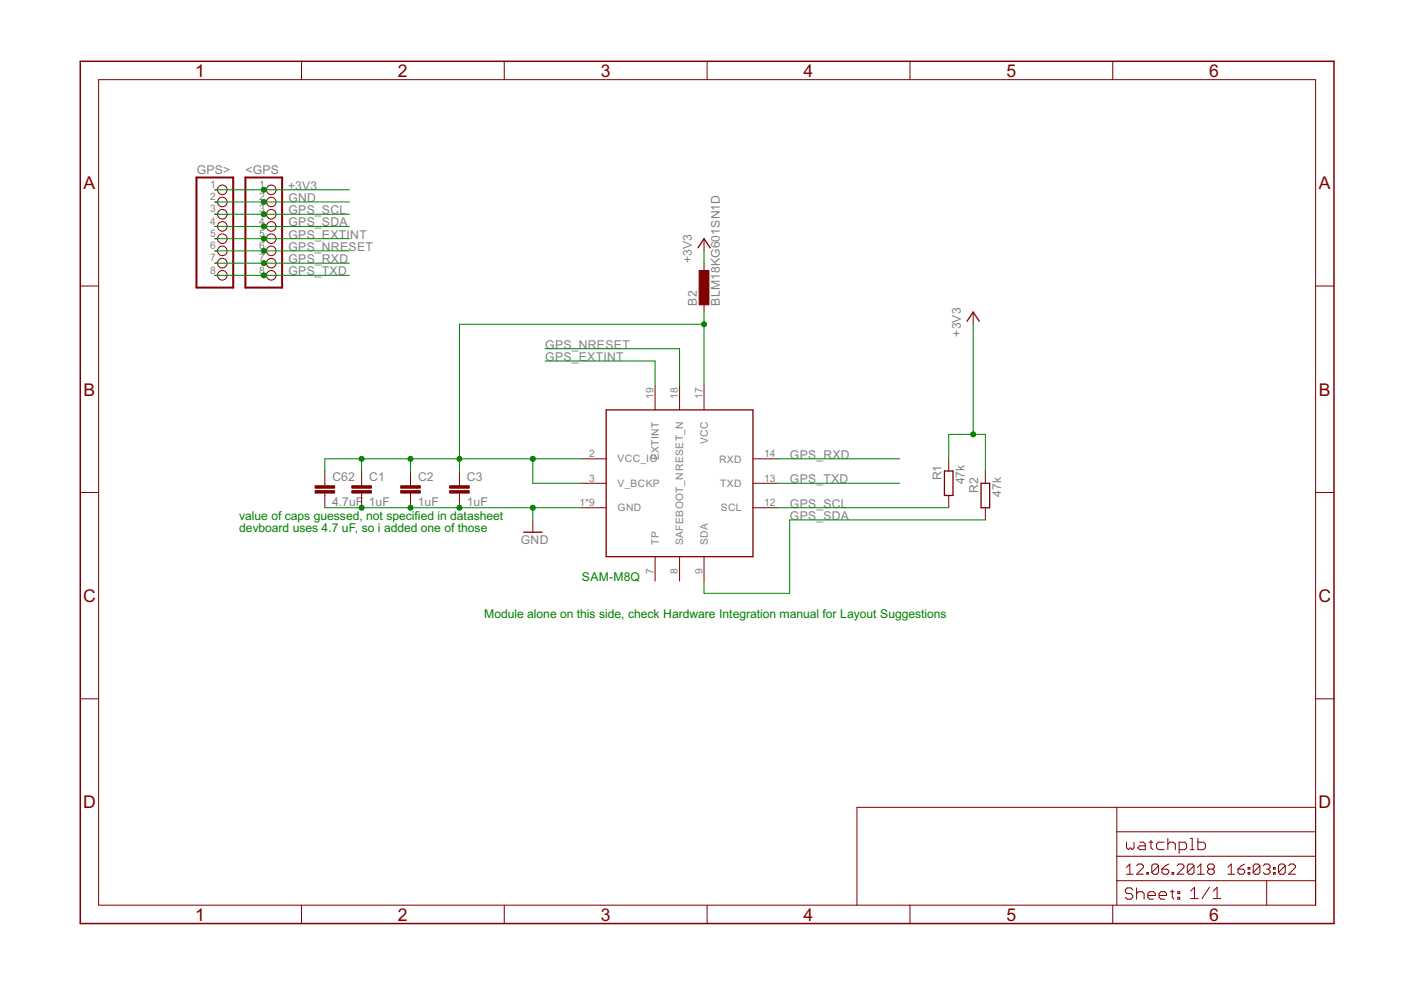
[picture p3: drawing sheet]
<svg xmlns="http://www.w3.org/2000/svg" width="297mm" height="210mm" viewBox="0 0 297 210" stroke-linecap="round" stroke-linejoin="round" font-family="sans-serif">
<path d="M148 52.6l1.3-2 1.3 2M205 68.1l1.3-1.9 1.3 1.9M128.5 86.9h31.1v31.1h-31.1zM200.2 99.9h1.9v5.2h-1.9zM111 112.8h3.9M208 102.5h1.8v5.2h-1.8z" fill="none" stroke="#800000" stroke-width=".28"/>
<g fill="none" stroke="#800000" stroke-width=".21">
<path d="M20.9 16.9h258v175h-258zM63.9 13v3.9M106.9 13v3.9M149.9 13v3.9M192.9 13v3.9M235.9 13v3.9M45.6 40.2h.5M45.6 42.8h.5M45.6 45.4h.5M45.6 48h.5M45.6 50.6h.5M45.6 53.2h.5"/>
<path d="M45.6 55.8h.5M45.6 58.4h.5M55.9 40.2h.6M55.9 42.8h.6M55.9 45.4h.6M55.9 48h.6M55.9 50.6h.6M55.9 53.2h.6M55.9 55.8h.6M55.9 58.4h.6M149.3 50.6v2.6M149.3 55.8v2.6"/>
<path d="M17 60.6h3.9M149.3 63.6v2.6M206.3 66.2v2.5M278.9 60.6h3.9M68.9 99.9v3.1M76.7 99.9v3.1M87 99.9v3.1M97.4 99.9v3.1M123.3 97.3h5.2M138.9 81.7v5.2M144.1 81.7v5.2M149.3 81.7v5.2"/>
<path d="M159.6 97.3h5.2M201.1 97.3v2.6M208.9 99.9v2.6M17 104.4h3.9M68.9 104.5v3.2M76.7 104.5v3.2M87 104.5v3.2M97.4 104.5v3.2M113 110.2v2.6M123.3 102.5h5.2M123.3 107.7h5.2M138.9 118v5.2"/>
<path d="M144.1 118v5.2M149.3 118v5.2M159.6 102.5h5.2M159.6 107.7h5.2M201.1 105.1v2.6M208.9 107.7v2.5M278.9 104.4h3.9M17 148.2h3.9M278.9 148.2h3.9M236.8 171.2v20.7M236.8 176.4h42.1M238.8 178.6v1.1l.4 .4 .4-.4 .4 .4 .4-.4v-1.1"/>
<path d="M241.6 178.6h.8l.4 .4v1.1h-1.2l-.4-.4 .4-.4h1.2M243.6 178.6h.8M244 178.2v1.5l.4 .4M246.8 178.6h-1.2l-.4 .4v.7l.4 .4h1.2M247.6 179l.4-.4h.8l.4 .4v1.1M247.6 177.8v2.3M252.4 177.8h.4v2.3M254 177.8v2.3h1.2l.4-.4v-.7l-.4-.4h-1.2M278.9 171.2h-97.2v20.7M63.9 191.9v3.9M106.9 191.9v3.9M149.9 191.9v3.9"/>
<path d="M192.9 191.9v3.9M235.9 191.9v3.9M236.8 186.7h42.1M236.8 181.5h42.1M238.8 183.9l.7-.7v2.2M238.8 185.4h1.5M240.2 188.7l-.4-.4h-.8l-.4 .4v.4l.4 .4h.8l.4 .4v.3l-.4 .4h-.8l-.4-.4M241 183.6l.3-.4h.8l.3 .4v.3l-1.4 1.5h1.4M241 188.3v2.3M241 189.5l.4-.4h.8l.4 .4v1.1M243.1 185h.4v.4h-.4zM243.4 189.9h1.6v-.4l-.4-.4h-.8l-.4 .4v.7l.4 .4h.8"/>
<path d="M245.6 183.6v1.4l-.3 .4h-.7l-.4-.4M245.6 183.6l-.3-.4h-.7l-.4 .4v1.4M245.6 183.6l-1.4 1.4M245.7 189.9h1.6v-.4l-.3-.4h-.9l-.4 .4v.7l.4 .4h.9M246.4 184.3h1l.4 .3v.4l-.4 .4h-.7l-.3-.4zM247.8 183.2l-.7 .4-.7 .7M248.1 189.1h.8M248.5 185h.4v.4h-.4zM248.5 188.7v1.5l.4 .4M249.6 183.6l.3-.4h.8l.3 .4v.3l-1.4 1.5h1.4M249.7 189.1h.4v.4h-.4zM249.7 190.2h.4v.4h-.4z"/>
<path d="M250 180.1h1.2l.4-.4v-.7l-.4-.4h-1.2v2.4M252.4 180.1h.8M252.5 188.9l.8-.8v2.4M252.5 190.5h1.5M253.2 183.6l-.4-.4h-.7l-.4 .4v1.4M253.2 183.6v1.4l-.4 .4h-.7l-.4-.4M253.2 183.6l-1.5 1.4M253.9 185.4h1.4M253.9 183.9l.7-.7v2.2M256.4 184.3l-.4 .3v.4l.4 .4h.7l.4-.4v-.4l-.4-.3M256.4 184.3l-.4-.4v-.3l.4-.4h.7l.4 .4v.3l-.4 .4M256.4 184.3h.7"/>
<path d="M256.4 188.1l-1.6 2.4M257.2 190.5h1.6M257.2 188.9l.8-.8v2.4M260.3 185.4h1.5M260.3 183.9l.7-.7v2.2M262.5 184.3h1l.4 .3v.4l-.4 .4h-.7l-.3-.4zM263.9 183.2l-.7 .4-.7 .7M264.6 185h.4v.4h-.4zM264.6 183.9h.4v.4h-.4zM267.1 183.6v1.4l-.3 .4h-.7l-.4-.4M267.1 183.6l-.3-.4h-.7l-.4 .4v1.4M267.1 183.6l-1.4 1.4"/>
<path d="M267.8 183.6l.4-.4h.7l.4 .4v.3l-.4 .4M268.6 186.7v5.2M268.6 184.3h.3M268.9 184.3l.4 .3v.4l-.4 .4h-.7l-.4-.4M270 185h.4v.4h-.4zM270 183.9h.4v.4h-.4zM272.5 183.6v1.4l-.4 .4h-.7l-.3-.4M272.5 183.6l-.4-.4h-.7l-.3 .4v1.4M272.5 183.6l-1.4 1.4M273.2 183.6l.4-.4h.7l.4 .4v.3l-1.5 1.5h1.5"/>
<circle cx="47.1" cy="50.6" r="1.02"/>
<circle cx="47.1" cy="53.2" r="1.02"/>
<circle cx="47.1" cy="45.4" r="1.02"/>
<circle cx="47.1" cy="48" r="1.02"/>
<circle cx="47.1" cy="55.8" r="1.02"/>
<circle cx="47.1" cy="58.4" r="1.02"/>
<circle cx="47.1" cy="42.8" r="1.02"/>
<circle cx="47.1" cy="40.2" r="1.02"/>
<circle cx="57.5" cy="48" r="1.02"/>
<circle cx="57.5" cy="45.4" r="1.02"/>
<circle cx="57.5" cy="50.6" r="1.02"/>
<circle cx="57.5" cy="53.2" r="1.02"/>
<circle cx="57.5" cy="58.4" r="1.02"/>
<circle cx="57.5" cy="55.8" r="1.02"/>
<circle cx="57.5" cy="42.8" r="1.02"/>
<circle cx="57.5" cy="40.2" r="1.02"/>
</g>
<g fill="#800000" stroke="#800000" stroke-width=".21">
<path d="M74.6 104h4.1v.5h-4.1z"/>
<path d="M74.6 103h4.1v.5h-4.1z"/>
<path d="M85 104h4.1v.5h-4.1z"/>
<path d="M85 103h4.1v.5h-4.1z"/>
<path d="M95.3 104h4.2v.5h-4.2z"/>
<path d="M95.3 103h4.2v.5h-4.2z"/>
<path d="M148.2 57.3h2.1v7.3h-2.1z"/>
<path d="M66.8 104h4.2v.5h-4.2z"/>
<path d="M66.8 103h4.2v.5h-4.2z"/>
</g>
<path d="M17 13h265.8v182.8h-265.8z" fill="none" stroke="#800000" stroke-width=".32"/>
<path d="M41.7 37.6h7.7v23.4h-7.7zM52 37.6h7.8v23.4h-7.8z" fill="none" stroke="#800000" stroke-width=".42"/>
<g fill="none" stroke="#008000" stroke-width=".21">
<path d="M45.6 40.2h28.5M45.6 55.8h28.5M45.6 58.4h28.5M45.6 45.4h28.5M45.6 48h28.5M45.6 50.6h28.5M45.6 53.2h28.5M45.6 42.8h28.5M149.3 53.2v2.6M115.6 76.5h23.3v5.2M115.6 73.9h28.5v7.8M149.3 66.2v15.5"/>
<path d="M149.3 68.7h-51.9v31.2M206.3 68.7v23.4M76.7 97.3v2.6M87 97.3v2.6M113 97.3v5.2h10.3M123.3 97.3h-54.4v2.6M164.8 97.3h26M201.1 97.3v-5.2h7.8v7.8M68.9 107.7h54.4M113 107.7v2.5M164.8 102.5h26M164.8 107.7h36.3"/>
<path d="M208.9 110.2h-41.5v15.6h-18.1v-2.6"/>
</g>
<g fill="#008000" stroke="#008000" stroke-width=".21">
<circle cx="206.3" cy="92.1" r=".53"/>
<circle cx="55.9" cy="40.2" r=".53"/>
<circle cx="55.9" cy="55.8" r=".53"/>
<circle cx="55.9" cy="58.4" r=".53"/>
<circle cx="55.9" cy="45.4" r=".53"/>
<circle cx="55.9" cy="48" r=".53"/>
<circle cx="55.9" cy="50.6" r=".53"/>
<circle cx="55.9" cy="53.2" r=".53"/>
<circle cx="113" cy="107.7" r=".53"/>
<circle cx="97.4" cy="107.7" r=".53"/>
<circle cx="87" cy="107.7" r=".53"/>
<circle cx="76.7" cy="107.7" r=".53"/>
<circle cx="55.9" cy="42.8" r=".53"/>
<circle cx="113" cy="97.3" r=".53"/>
<circle cx="97.4" cy="97.3" r=".53"/>
<circle cx="87" cy="97.3" r=".53"/>
<circle cx="149.3" cy="68.7" r=".53"/>
<circle cx="76.7" cy="97.3" r=".53"/>
</g>
<g font-size="4.2" fill="#800000">
<text x="41.4" y="16.3">1</text>
<text x="84.4" y="16.3">2</text>
<text x="127.4" y="16.3">3</text>
<text x="170.4" y="16.3">4</text>
<text x="213.4" y="16.3">5</text>
<text x="256.4" y="16.3">6</text>
<text x="17.7" y="40.1">A</text>
<text x="279.6" y="40.1">A</text>
<text x="17.7" y="83.9">B</text>
<text x="279.6" y="83.9">B</text>
<text x="17.6" y="127.6">C</text>
<text x="279.5" y="127.6">C</text>
<text x="17.6" y="171.4">D</text>
<text x="279.5" y="171.4">D</text>
<text x="41.4" y="195.2">1</text>
<text x="84.4" y="195.2">2</text>
<text x="127.4" y="195.2">3</text>
<text x="170.4" y="195.2">4</text>
<text x="213.4" y="195.2">5</text>
<text x="256.4" y="195.2">6</text>
</g>
<g font-size="2.9" fill="#808080">
<text x="41.7" y="37">GPS&gt;</text>
<text x="52" y="37">&lt;GPS</text>
<text x="61.1" y="40.2">+3V3</text>
<text x="61.2" y="45.4">GPS_SCL</text>
<text x="61.2" y="42.8">GND</text>
<text x="61.2" y="48">GPS_SDA</text>
<text x="61.2" y="50.6">GPS_EXTINT</text>
<text x="61.2" y="53.2">GPS_NRESET</text>
<text x="61.2" y="55.8">GPS_RXD</text>
<text x="61.2" y="58.4">GPS_TXD</text>
<text x="146.7" y="55.8" transform="rotate(-90 146.7 55.8)">+3V3</text>
<text x="147.7" y="64.8" transform="rotate(-90 147.7 64.8)">B2</text>
<text x="152.6" y="64.8" transform="rotate(-90 152.6 64.8)">BLM18KG601SN1D</text>
<text x="203.7" y="71.3" transform="rotate(-90 203.7 71.3)">+3V3</text>
<text x="115.6" y="76.5">GPS_EXTINT</text>
<text x="115.6" y="73.9">GPS_NRESET</text>
<text x="167.5" y="97.3">GPS_RXD</text>
<text x="199.6" y="101.9" transform="rotate(-90 199.6 101.9)">R1</text>
<text x="70.4" y="107.3">4.7uF</text>
<text x="70.5" y="102.1">C62</text>
<text x="78.2" y="107.3">1uF</text>
<text x="78.3" y="102.1">C1</text>
<text x="88.6" y="107.3">1uF</text>
<text x="88.6" y="102.1">C2</text>
<text x="99" y="107.3">1uF</text>
<text x="99" y="102.1">C3</text>
<text x="167.5" y="102.5">GPS_TXD</text>
<text x="167.5" y="107.6">GPS_SCL</text>
<text x="204.5" y="102.7" transform="rotate(-90 204.5 102.7)">47k</text>
<text x="207.4" y="104.5" transform="rotate(-90 207.4 104.5)">R2</text>
<text x="212.3" y="105.3" transform="rotate(-90 212.3 105.3)">47k</text>
<text x="167.5" y="110.2">GPS_SDA</text>
<text x="110.4" y="115.4">GND</text>
</g>
<g font-size="2.9" fill="#008000">
<text x="50.7" y="110.2">value of caps guessed, not specified in datasheet</text>
<text x="50.7" y="112.8">devboard uses 4.7 uF, so i added one of those</text>
<text x="123.4" y="123.2">SAM-M8Q</text>
<text x="102.6" y="131">Module alone on this side, check Hardware Integration manual for Layout Suggestions</text>
</g>
<g font-size="2.4" fill="#808080">
<text x="44.5" y="39.9">1</text>
<text x="54.9" y="39.9">1</text>
<text x="44.5" y="42.5">2</text>
<text x="44.5" y="45.1">3</text>
<text x="44.5" y="47.6">4</text>
<text x="54.9" y="42.5">2</text>
<text x="54.9" y="45.1">3</text>
<text x="54.9" y="47.6">4</text>
<text x="44.5" y="50.2">5</text>
<text x="44.5" y="52.8">6</text>
<text x="54.9" y="50.2">5</text>
<text x="54.9" y="52.8">6</text>
<text x="44.5" y="55.4">7</text>
<text x="44.5" y="58">8</text>
<text x="54.9" y="55.4">7</text>
<text x="54.9" y="58">8</text>
<text x="138.5" y="84.5" transform="rotate(-90 138.5 84.5)">19</text>
<text x="143.7" y="84.5" transform="rotate(-90 143.7 84.5)">18</text>
<text x="148.9" y="84.5" transform="rotate(-90 148.9 84.5)">17</text>
<text x="150.1" y="94.1" transform="rotate(-90 150.1 94.1)">VCC</text>
<text x="124.9" y="96.9">2</text>
<text x="131" y="98.1">VCC_IO</text>
<text x="139.7" y="97.6" transform="rotate(-90 139.7 97.6)">EXTINT</text>
<text x="152.5" y="98.1">RXD</text>
<text x="162" y="96.9">14</text>
<text x="122.9" y="107.3">1*9</text>
<text x="124.9" y="102.1">3</text>
<text x="131" y="103.2">V_BCKP</text>
<text x="152.7" y="103.3">TXD</text>
<text x="162" y="107.3">12</text>
<text x="162" y="102.1">13</text>
<text x="131" y="108.4">GND</text>
<text x="152.8" y="108.4">SCL</text>
<text x="139.7" y="115.6" transform="rotate(-90 139.7 115.6)">TP</text>
<text x="144.9" y="115.6" transform="rotate(-90 144.9 115.6)">SAFEBOOT_NRESET_N</text>
<text x="150.1" y="115.6" transform="rotate(-90 150.1 115.6)">SDA</text>
<text x="138.5" y="121.6" transform="rotate(-90 138.5 121.6)">7</text>
<text x="143.7" y="121.6" transform="rotate(-90 143.7 121.6)">8</text>
<text x="148.9" y="121.6" transform="rotate(-90 148.9 121.6)">9</text>
</g>
</svg>
